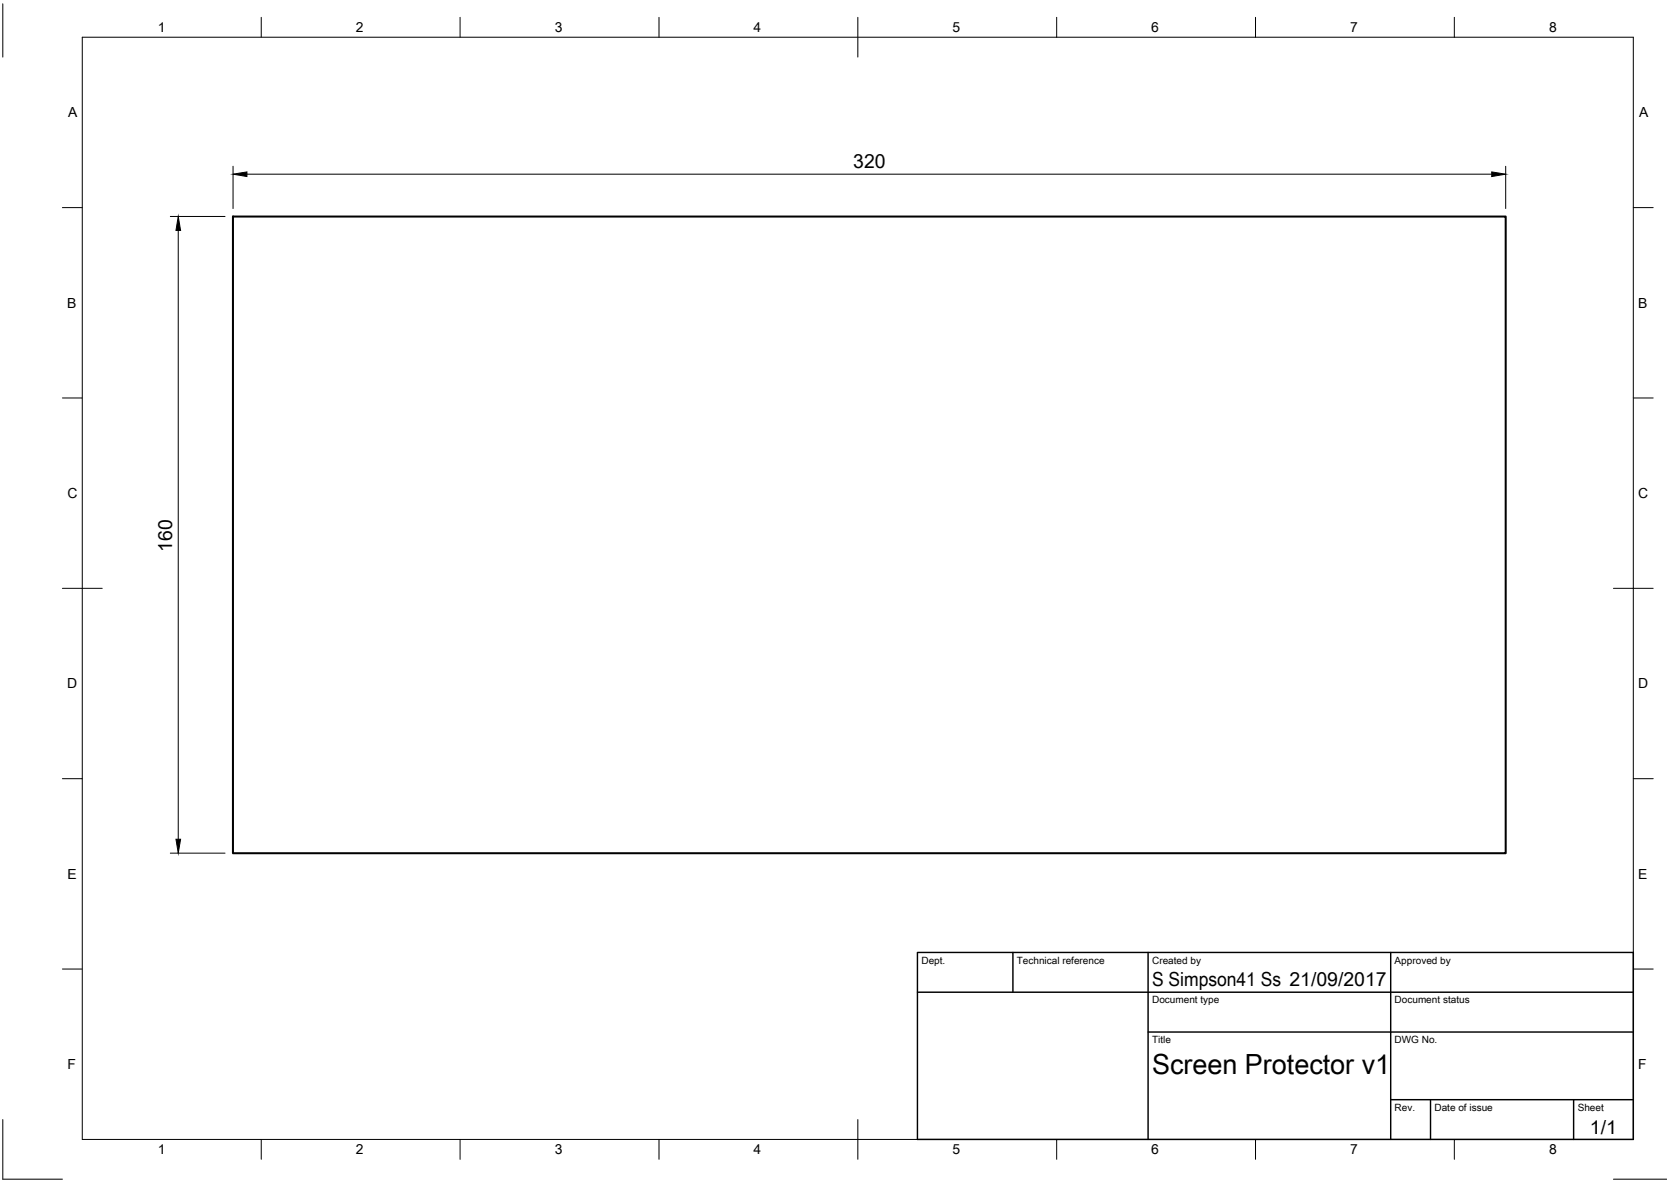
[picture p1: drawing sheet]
<svg xmlns="http://www.w3.org/2000/svg" width="420mm" height="297mm" viewBox="0 0 420 297" stroke-linecap="round" stroke-linejoin="round" font-family="sans-serif">
<!-- layer: Visible -->
<path d="M58.6 54.4h320v160h-320z" fill="none" stroke="#000" stroke-width=".51"/>
<!-- layer: Border -->
<g fill="none" stroke="#000" stroke-width=".25">
<path d="M.7 1v13.4M20.7 9.4h390v276.9h-390zM65.7 4.4v5M115.7 4.4v5M165.7 4.4v5M215.7 4.4v10M265.7 4.4v5M315.7 4.4v5M365.7 4.4v5M15.7 52.2h5M410.7 52.2h5M15.7 100h5"/>
<path d="M410.7 100h5M15.7 147.8h10M405.7 147.8h10M15.7 195.7h5M410.7 195.7h5M15.7 243.5h5M410.7 243.5h5M.7 281.3v15h15M65.7 286.3v5M115.7 286.3v5M165.7 286.3v5M215.7 281.3v10"/>
<path d="M265.7 286.3v5M315.7 286.3v5M365.7 286.3v5M405.7 296.3h13.4"/>
</g>
<!-- layer: TitleBlock -->
<path d="M230.7 239.4h180v46.9h-180zM254.7 239.4v9.9M288.7 239.4v46.9M349.7 239.4v46.9M230.7 249.3h180M288.7 259.4h122M349.7 276.4h61M359.7 276.4v9.9M395.7 276.4v9.9" fill="none" stroke="#000" stroke-width=".36"/>
<!-- layer: Dimensions -->
<path d="M42.8 54.4h13.8M44.8 57.9v153M58.6 41.8v10.6M62.1 43.8h313M378.6 41.8v10.6M42.8 214.4h13.8" fill="none" stroke="#000" stroke-width=".25"/>
<path d="M44.8 54.4l.6 3.5h-1.2zM58.6 43.8l3.5-.6v1.2zM375.1 43.2l3.5 .6-3.5 .6zM44.2 210.9h1.2l-.6 3.5z" fill="#000" stroke="#000" stroke-width=".25"/>
<text font-size="7" x="289.7" y="269.9">Screen Protector v1</text>
<g font-size="4.9">
<text x="214.5" y="42.2">320</text>
<text x="43.3" y="138.6" transform="rotate(-90 43.3 138.6)">160</text>
<text x="289.7" y="247.8">S Simpson41 Ss 21/09/2017</text>
<text x="399.8" y="284.9">1/1</text>
</g>
<g font-size="3.5">
<text x="39.7" y="8.1">1</text>
<text x="89.5" y="8.1">2</text>
<text x="139.5" y="8.1">3</text>
<text x="189.4" y="8.1">4</text>
<text x="239.5" y="8.1">5</text>
<text x="289.4" y="8.1">6</text>
<text x="339.5" y="8.1">7</text>
<text x="389.5" y="8.1">8</text>
<text x="17.1" y="29.5">A</text>
<text x="412.1" y="29.5">A</text>
<text x="16.9" y="77.3">B</text>
<text x="411.9" y="77.3">B</text>
<text x="16.9" y="125.2">C</text>
<text x="411.9" y="125.2">C</text>
<text x="16.9" y="173">D</text>
<text x="411.9" y="173">D</text>
<text x="16.9" y="220.9">E</text>
<text x="411.9" y="220.9">E</text>
<text x="16.9" y="268.7">F</text>
<text x="411.9" y="268.7">F</text>
<text x="39.7" y="290.1">1</text>
<text x="89.5" y="290.1">2</text>
<text x="139.5" y="290.1">3</text>
<text x="189.4" y="290.1">4</text>
<text x="239.5" y="290.1">5</text>
<text x="289.4" y="290.1">6</text>
<text x="339.5" y="290.1">7</text>
<text x="389.5" y="290.1">8</text>
</g>
<g font-size="2.5">
<text x="231.7" y="242.1">Dept.</text>
<text x="255.7" y="242.1">Technical reference</text>
<text x="289.7" y="242.1">Created by</text>
<text x="350.7" y="242.1">Approved by</text>
<text x="289.7" y="252.1">Document type</text>
<text x="350.7" y="252.1">Document status</text>
<text x="289.7" y="262.1">Title</text>
<text x="350.7" y="262.1">DWG No.</text>
<text x="350.7" y="279.1">Rev.</text>
<text x="360.7" y="279.1">Date of issue</text>
<text x="396.7" y="279.1">Sheet</text>
</g>
</svg>
